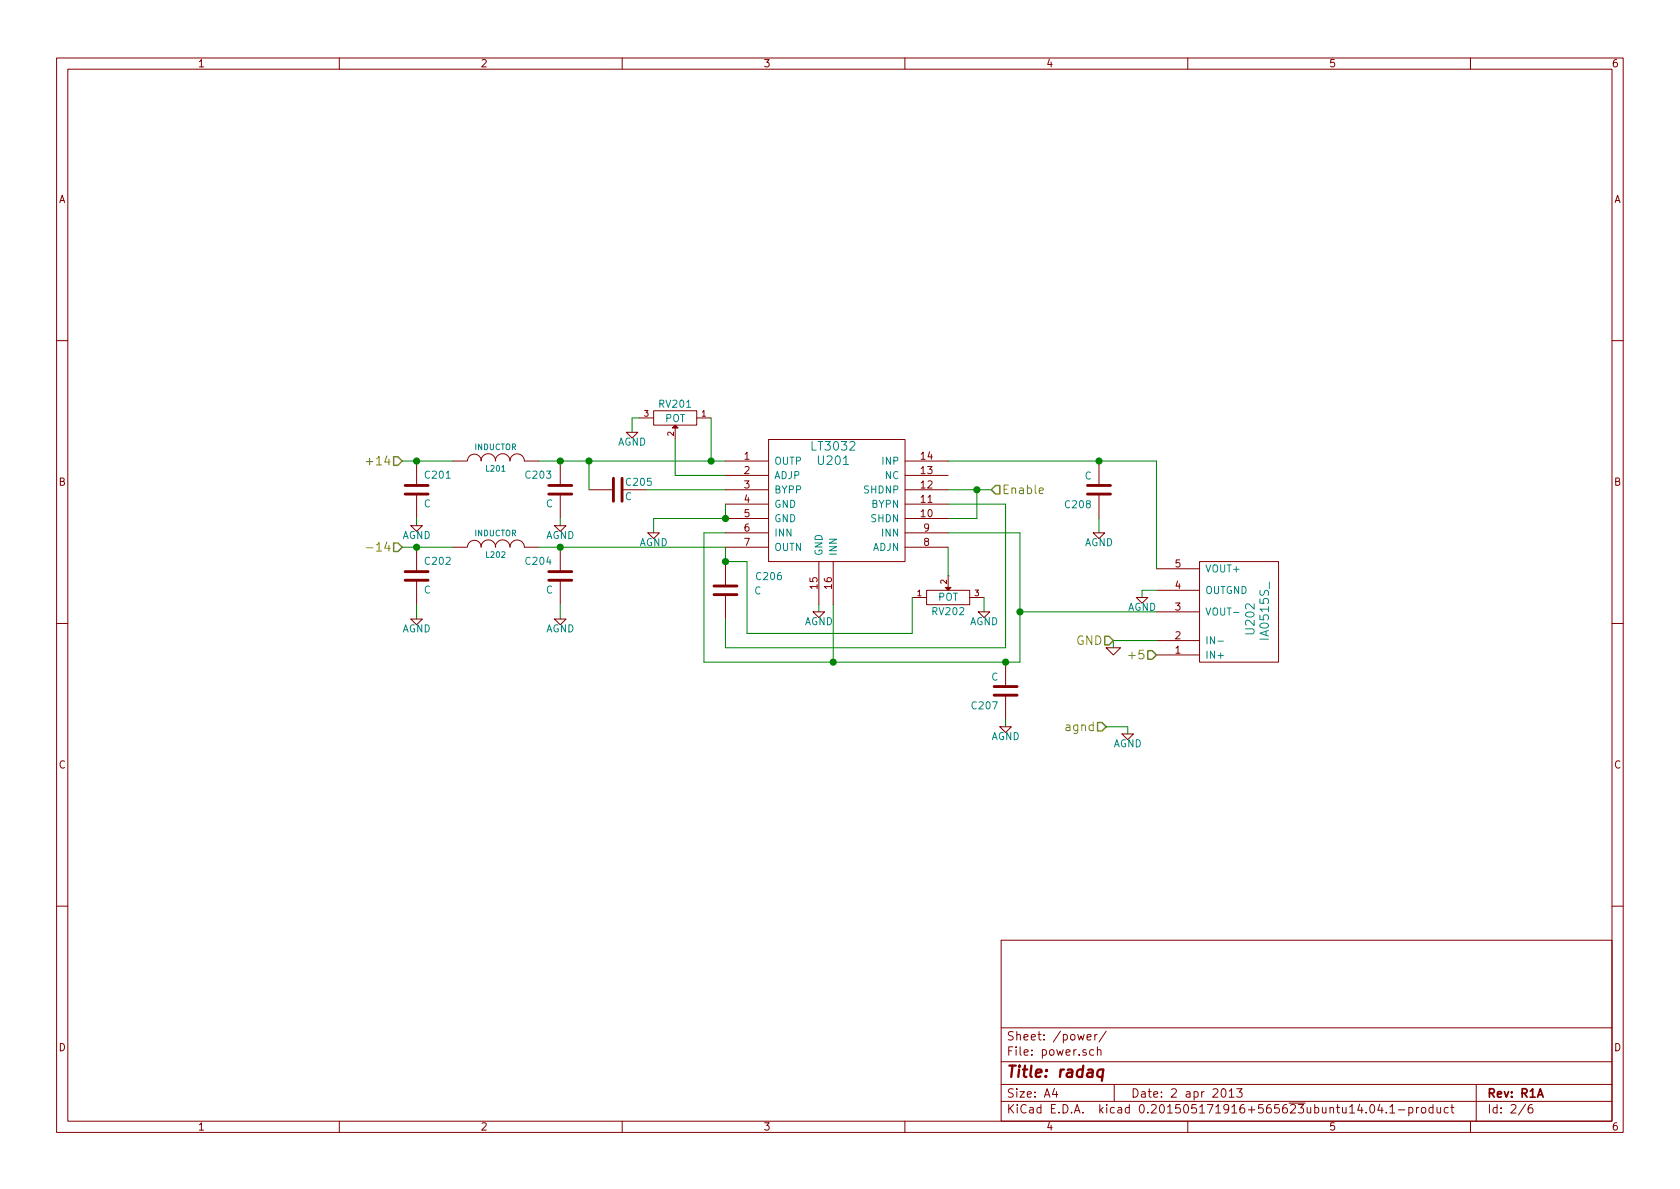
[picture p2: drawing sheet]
EESchema Schematic File Version 2  date Tue 02 Apr 2013 03:29:12 PM CEST
LIBS:power
LIBS:device
LIBS:transistors
LIBS:conn
LIBS:linear
LIBS:regul
LIBS:74xx
LIBS:cmos4000
LIBS:adc-dac
LIBS:memory
LIBS:xilinx
LIBS:special
LIBS:microcontrollers
LIBS:dsp
LIBS:microchip
LIBS:analog_switches
LIBS:motorola
LIBS:texas
LIBS:intel
LIBS:audio
LIBS:interface
LIBS:digital-audio
LIBS:philips
LIBS:display
LIBS:cypress
LIBS:siliconi
LIBS:opto
LIBS:atmel
LIBS:contrib
LIBS:valves
LIBS:curry2-cache
EELAYER 27 0
EELAYER END
$Descr A4 11693 8268
encoding utf-8
Sheet 2 6
Title "radaq"
Date "2 apr 2013"
Rev "R1A"
Comp ""
Comment1 ""
Comment2 ""
Comment3 ""
Comment4 ""
$EndDescr
$Comp
L IA0515S_ U202
U 1 1
P 8700 4050
F 0 "U202" H 8450 4050 60  0000 C CNN
F 1 "IA0515S_" H 8500 4150 60  0000 C CNN
F 2 "" H 8700 4050 60  0001 C CNN
F 3 "" H 8700 4050 60  0001 C CNN
	1    8700 4050
	0    1    -1   0   
$EndComp
$Comp
L C C205
U 1 1
P 4300 3400
F 0 "C205" V 4250 3450 50  0000 L CNN
F 1 "C" V 4350 3450 50  0000 L CNN
F 2 "" H 4300 3400 60  0001 C CNN
F 3 "" H 4300 3400 60  0001 C CNN
	1    4300 3400
	0    1    1    0   
$EndComp
$Comp
L C C206
U 1 1
P 5050 4100
F 0 "C206" H 4650 4000 50  0000 L CNN
F 1 "C" H 4800 4100 50  0000 L CNN
F 2 "" H 5050 4100 60  0001 C CNN
F 3 "" H 5050 4100 60  0001 C CNN
	1    5050 4100
	-1   0    0    1   
$EndComp
$Comp
L POT RV202
U 1 1
P 6600 4150
F 0 "RV202" H 6600 4050 50  0000 C CNN
F 1 "POT" H 6600 4150 50  0000 C CNN
F 2 "" H 6600 4150 60  0001 C CNN
F 3 "" H 6600 4150 60  0001 C CNN
	1    6600 4150
	1    0    0    -1  
$EndComp
$Comp
L POT RV201
U 1 1
P 4700 2900
F 0 "RV201" H 4700 2800 50  0000 C CNN
F 1 "POT" H 4700 2900 50  0000 C CNN
F 2 "" H 4700 2900 60  0001 C CNN
F 3 "" H 4700 2900 60  0001 C CNN
	1    4700 2900
	-1   0    0    1   
$EndComp
Text HLabel 6900 3400 2    60   Input ~ 0
Enable
Wire Wire Line
	3750 3200 3900 3200
Wire Wire Line
	3900 3200 4100 3200
Wire Wire Line
	4100 3200 4950 3200
Wire Wire Line
	4950 3200 5050 3200
Wire Wire Line
	5050 3800 5050 3900
Wire Wire Line
	5050 4300 5050 4500
Wire Wire Line
	5050 4500 7000 4500
Wire Wire Line
	7000 4500 7000 3500
Wire Wire Line
	7000 3500 6600 3500
Wire Wire Line
	5200 4400 5200 3900
Wire Wire Line
	5200 3900 5050 3900
Wire Wire Line
	6600 4000 6600 4000
Wire Wire Line
	6600 4000 6600 3800
Wire Wire Line
	6850 4150 6850 4250
Wire Wire Line
	5700 4200 5700 4250
Wire Wire Line
	5050 3300 4700 3300
Wire Wire Line
	4950 2900 4950 3200
Connection ~ 4950 3200
Wire Wire Line
	6600 3600 6800 3600
Wire Wire Line
	6800 3600 6800 3400
Wire Wire Line
	6600 3400 6800 3400
Wire Wire Line
	6800 3400 6900 3400
Wire Wire Line
	8050 3200 8050 3950
Wire Wire Line
	6600 3200 7650 3200
Wire Wire Line
	7650 3200 8050 3200
Wire Wire Line
	8050 4250 7100 4250
Wire Wire Line
	7100 4600 7100 4250
Wire Wire Line
	7100 4250 7100 3700
Wire Wire Line
	7100 3700 6600 3700
Wire Wire Line
	5050 3700 4900 3700
Wire Wire Line
	4900 3700 4900 4600
Wire Wire Line
	4900 4600 5800 4600
Wire Wire Line
	5800 4600 7000 4600
Wire Wire Line
	7000 4600 7100 4600
Connection ~ 7100 4250
Wire Wire Line
	5800 4200 5800 4600
Connection ~ 5800 4600
Wire Wire Line
	8050 4100 7950 4100
Wire Wire Line
	7950 4100 7950 4150
$Comp
L INDUCTOR L201
U 1 1
P 3450 3200
F 0 "L201" V 3400 3200 40  0000 C CNN
F 1 "INDUCTOR" V 3550 3200 40  0000 C CNN
F 2 "" H 3450 3200 60  0001 C CNN
F 3 "" H 3450 3200 60  0001 C CNN
	1    3450 3200
	0    -1   -1   0   
$EndComp
$Comp
L INDUCTOR L202
U 1 1
P 3450 3800
F 0 "L202" V 3400 3800 40  0000 C CNN
F 1 "INDUCTOR" V 3550 3800 40  0000 C CNN
F 2 "" H 3450 3800 60  0001 C CNN
F 3 "" H 3450 3800 60  0001 C CNN
	1    3450 3800
	0    -1   -1   0   
$EndComp
Wire Wire Line
	3750 3800 3900 3800
Wire Wire Line
	3900 3800 5050 3800
Wire Wire Line
	5050 3400 4500 3400
Wire Wire Line
	4100 3400 4100 3200
Connection ~ 4100 3200
$Comp
L C C201
U 1 1
P 2900 3400
F 0 "C201" H 2950 3500 50  0000 L CNN
F 1 "C" H 2950 3300 50  0000 L CNN
F 2 "" H 2900 3400 60  0001 C CNN
F 3 "" H 2900 3400 60  0001 C CNN
	1    2900 3400
	1    0    0    -1  
$EndComp
$Comp
L C C202
U 1 1
P 2900 4000
F 0 "C202" H 2950 4100 50  0000 L CNN
F 1 "C" H 2950 3900 50  0000 L CNN
F 2 "" H 2900 4000 60  0001 C CNN
F 3 "" H 2900 4000 60  0001 C CNN
	1    2900 4000
	1    0    0    -1  
$EndComp
Wire Wire Line
	2800 3200 2900 3200
Wire Wire Line
	2900 3200 3150 3200
Wire Wire Line
	2900 3600 2900 3650
Wire Wire Line
	2800 3800 2900 3800
Wire Wire Line
	2900 3800 3150 3800
Wire Wire Line
	2900 4200 2900 4300
$Comp
L C C208
U 1 1
P 7650 3400
F 0 "C208" H 7700 3500 50  0000 L CNN
F 1 "C" H 7700 3300 50  0000 L CNN
F 2 "" H 7650 3400 60  0001 C CNN
F 3 "" H 7650 3400 60  0001 C CNN
	1    7650 3400
	-1   0    0    1   
$EndComp
$Comp
L C C207
U 1 1
P 7000 4800
F 0 "C207" H 7050 4900 50  0000 L CNN
F 1 "C" H 7050 4700 50  0000 L CNN
F 2 "" H 7000 4800 60  0001 C CNN
F 3 "" H 7000 4800 60  0001 C CNN
	1    7000 4800
	-1   0    0    1   
$EndComp
Wire Wire Line
	4550 3700 4550 3600
Text HLabel 2800 3200 0    60   Input ~ 0
+14
Text HLabel 2800 3800 0    60   Input ~ 0
-14
$Comp
L GND #PWR022
U 1 1
P 7750 4500
F 0 "#PWR022" H 7750 4500 30  0001 C CNN
F 1 "GND" H 7750 4430 30  0001 C CNN
F 2 "" H 7750 4500 60  0001 C CNN
F 3 "" H 7750 4500 60  0001 C CNN
	1    7750 4500
	1    0    0    -1  
$EndComp
Text HLabel 8050 4550 0    60   Input ~ 0
+5
Wire Wire Line
	8050 4450 7750 4450
Wire Wire Line
	7750 4450 7750 4500
Text HLabel 7750 4450 0    60   Input ~ 0
GND
$Comp
L C C203
U 1 1
P 3900 3400
F 0 "C203" H 3650 3500 50  0000 L CNN
F 1 "C" H 3800 3300 50  0000 L CNN
F 2 "" H 3900 3400 60  0001 C CNN
F 3 "" H 3900 3400 60  0001 C CNN
	1    3900 3400
	1    0    0    -1  
$EndComp
$Comp
L C C204
U 1 1
P 3900 4000
F 0 "C204" H 3650 4100 50  0000 L CNN
F 1 "C" H 3800 3900 50  0000 L CNN
F 2 "" H 3900 4000 60  0001 C CNN
F 3 "" H 3900 4000 60  0001 C CNN
	1    3900 4000
	1    0    0    -1  
$EndComp
Wire Wire Line
	3900 3600 3900 3650
Wire Wire Line
	3900 4200 3900 4300
Wire Wire Line
	7650 3600 7650 3700
Wire Wire Line
	7000 5000 7000 5050
Connection ~ 7650 3200
Connection ~ 7000 4600
$Comp
L AGND #PWR023
U 1 1
P 7950 4150
F 0 "#PWR023" H 7950 4150 40  0001 C CNN
F 1 "AGND" H 7950 4080 50  0000 C CNN
F 2 "" H 7950 4150 60  0000 C CNN
F 3 "" H 7950 4150 60  0000 C CNN
	1    7950 4150
	1    0    0    -1  
$EndComp
$Comp
L AGND #PWR024
U 1 1
P 7650 3700
F 0 "#PWR024" H 7650 3700 40  0001 C CNN
F 1 "AGND" H 7650 3630 50  0000 C CNN
F 2 "" H 7650 3700 60  0000 C CNN
F 3 "" H 7650 3700 60  0000 C CNN
	1    7650 3700
	1    0    0    -1  
$EndComp
$Comp
L AGND #PWR025
U 1 1
P 7000 5050
F 0 "#PWR025" H 7000 5050 40  0001 C CNN
F 1 "AGND" H 7000 4980 50  0000 C CNN
F 2 "" H 7000 5050 60  0000 C CNN
F 3 "" H 7000 5050 60  0000 C CNN
	1    7000 5050
	1    0    0    -1  
$EndComp
$Comp
L AGND #PWR026
U 1 1
P 6850 4250
F 0 "#PWR026" H 6850 4250 40  0001 C CNN
F 1 "AGND" H 6850 4180 50  0000 C CNN
F 2 "" H 6850 4250 60  0000 C CNN
F 3 "" H 6850 4250 60  0000 C CNN
	1    6850 4250
	1    0    0    -1  
$EndComp
$Comp
L AGND #PWR027
U 1 1
P 5700 4250
F 0 "#PWR027" H 5700 4250 40  0001 C CNN
F 1 "AGND" H 5700 4180 50  0000 C CNN
F 2 "" H 5700 4250 60  0000 C CNN
F 3 "" H 5700 4250 60  0000 C CNN
	1    5700 4250
	1    0    0    -1  
$EndComp
$Comp
L AGND #PWR028
U 1 1
P 4400 3000
F 0 "#PWR028" H 4400 3000 40  0001 C CNN
F 1 "AGND" H 4400 2930 50  0000 C CNN
F 2 "" H 4400 3000 60  0000 C CNN
F 3 "" H 4400 3000 60  0000 C CNN
	1    4400 3000
	1    0    0    -1  
$EndComp
$Comp
L AGND #PWR029
U 1 1
P 4550 3700
F 0 "#PWR029" H 4550 3700 40  0001 C CNN
F 1 "AGND" H 4550 3630 50  0000 C CNN
F 2 "" H 4550 3700 60  0000 C CNN
F 3 "" H 4550 3700 60  0000 C CNN
	1    4550 3700
	1    0    0    -1  
$EndComp
$Comp
L AGND #PWR030
U 1 1
P 3900 3650
F 0 "#PWR030" H 3900 3650 40  0001 C CNN
F 1 "AGND" H 3900 3580 50  0000 C CNN
F 2 "" H 3900 3650 60  0000 C CNN
F 3 "" H 3900 3650 60  0000 C CNN
	1    3900 3650
	1    0    0    -1  
$EndComp
$Comp
L AGND #PWR031
U 1 1
P 3900 4300
F 0 "#PWR031" H 3900 4300 40  0001 C CNN
F 1 "AGND" H 3900 4230 50  0000 C CNN
F 2 "" H 3900 4300 60  0000 C CNN
F 3 "" H 3900 4300 60  0000 C CNN
	1    3900 4300
	1    0    0    -1  
$EndComp
$Comp
L AGND #PWR032
U 1 1
P 2900 3650
F 0 "#PWR032" H 2900 3650 40  0001 C CNN
F 1 "AGND" H 2900 3580 50  0000 C CNN
F 2 "" H 2900 3650 60  0000 C CNN
F 3 "" H 2900 3650 60  0000 C CNN
	1    2900 3650
	1    0    0    -1  
$EndComp
$Comp
L AGND #PWR033
U 1 1
P 2900 4300
F 0 "#PWR033" H 2900 4300 40  0001 C CNN
F 1 "AGND" H 2900 4230 50  0000 C CNN
F 2 "" H 2900 4300 60  0000 C CNN
F 3 "" H 2900 4300 60  0000 C CNN
	1    2900 4300
	1    0    0    -1  
$EndComp
Text HLabel 7700 5050 0    60   Input ~ 0
agnd
$Comp
L AGND #PWR034
U 1 1
P 7850 5100
F 0 "#PWR034" H 7850 5100 40  0001 C CNN
F 1 "AGND" H 7850 5030 50  0000 C CNN
F 2 "" H 7850 5100 60  0000 C CNN
F 3 "" H 7850 5100 60  0000 C CNN
	1    7850 5100
	1    0    0    -1  
$EndComp
Wire Wire Line
	7700 5050 7850 5050
Wire Wire Line
	7850 5050 7850 5100
Wire Wire Line
	4400 2900 4400 3000
Connection ~ 3900 3200
Connection ~ 2900 3200
Connection ~ 2900 3800
Connection ~ 3900 3800
Wire Wire Line
	4700 3300 4700 3050
Wire Wire Line
	4400 2900 4450 2900
$Comp
L LT3032 U201
U 1 1
P 5800 3450
F 0 "U201" H 5800 3700 60  0000 C CNN
F 1 "LT3032" H 5800 3800 60  0000 C CNN
F 2 "" H 5800 3450 60  0001 C CNN
F 3 "" H 5800 3450 60  0001 C CNN
	1    5800 3450
	1    0    0    -1  
$EndComp
Wire Wire Line
	6350 4150 6350 4400
Wire Wire Line
	6350 4400 5200 4400
Wire Wire Line
	5050 3500 5050 3600
Wire Wire Line
	5050 3600 4550 3600
Connection ~ 5050 3600
Connection ~ 5050 3900
Connection ~ 6800 3400
$EndSCHEMATC
